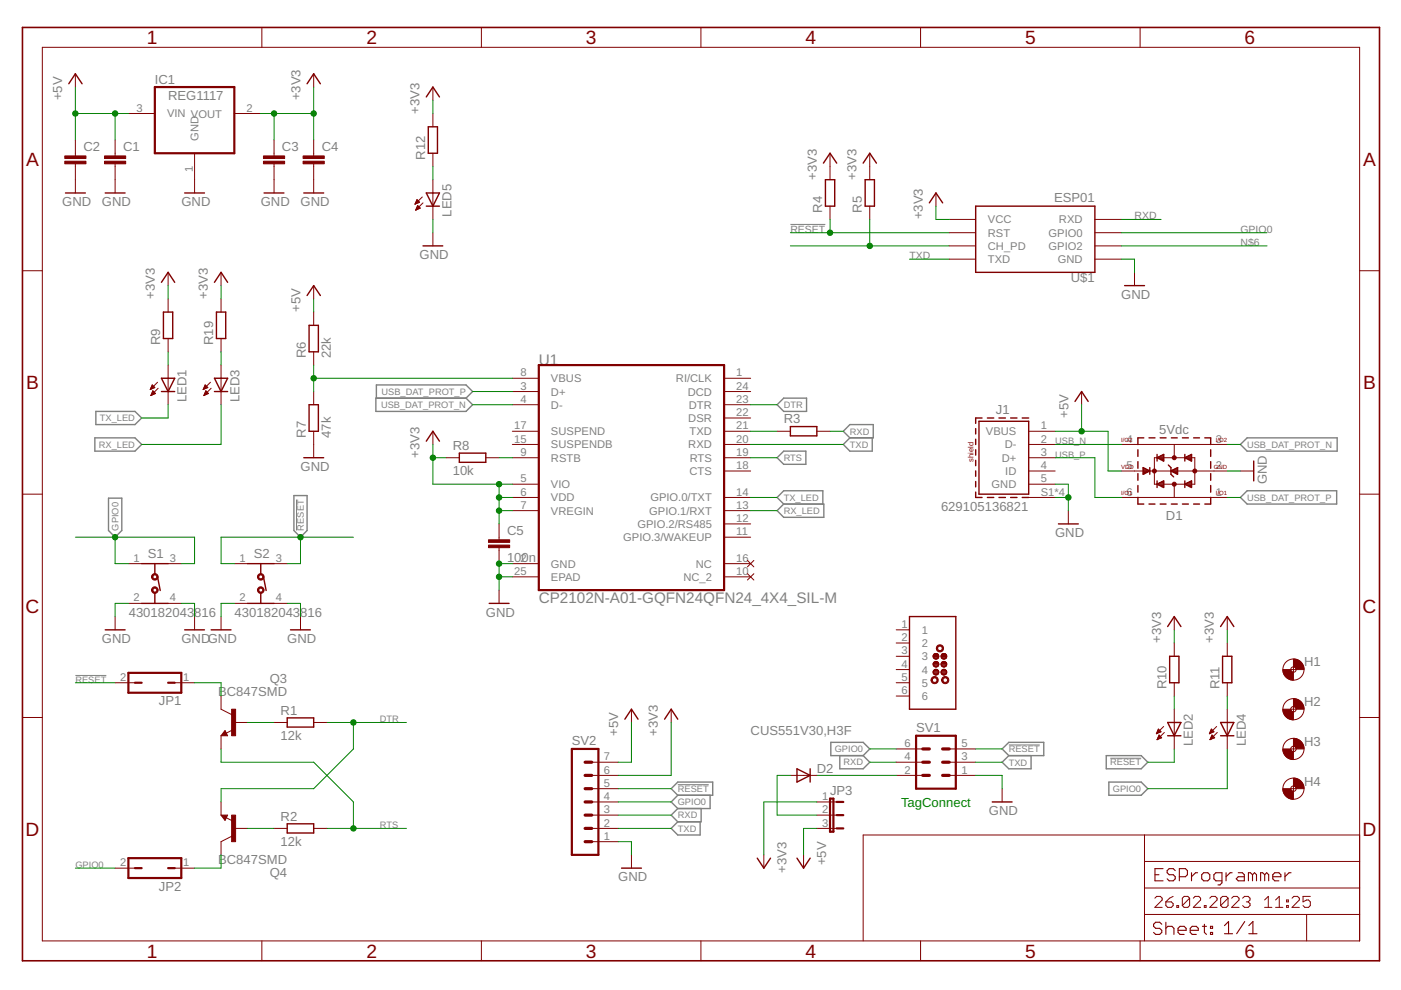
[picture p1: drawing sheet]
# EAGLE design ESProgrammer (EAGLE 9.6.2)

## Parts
C1  C-EUC0603  [C0603]
C2  C-EUC0603  [C0603]
C3  C-EUC0603  [C0603]
C4  C-EUC0603  [C0603]
C5  100n  C-EUC0603  [C0603]
D1  5Vdc  WE-TVS-HS_SOT23-6L_82400102  [WE-TVS_SOT23-6L]
D2  CUS551V30,H3F  DIODE-SOD323-R  [SOD323-R]
H1  MOUNT-HOLE3.2  [3,2]
H2  MOUNT-HOLE3.2  [3,2]
H3  MOUNT-HOLE3.2  [3,2]
H4  MOUNT-HOLE3.2  [3,2]
IC1  REG1117  [SOT223]
J1  629105136821  [629105136821]
J2  TC2030-MCP-NL  [TC2030-MCP-NL]
JP1  JP1Q  [JP1]
JP2  JP1Q  [JP1]
JP3  JP2E  [JP2]
LED1  LEDCHIP-LED0603  [CHIP-LED0603]
LED2  LEDCHIP-LED0603  [CHIP-LED0603]
LED3  LEDCHIP-LED0603  [CHIP-LED0603]
LED4  LEDCHIP-LED0603  [CHIP-LED0603]
LED5  LEDCHIP-LED0603  [CHIP-LED0603]
Q3  BC847SMD  [SOT23]
Q4  BC847SMD  [SOT23]
R1  12k  R-EU_R0603  [R0603]
R2  12k  R-EU_R0603  [R0603]
R3  R-EU_R0603  [R0603]
R4  R-EU_R0603  [R0603]
R5  R-EU_R0603  [R0603]
R6  22k  R-EU_R0603  [R0603]
R7  47k  R-EU_R0603  [R0603]
R8  10k  R-EU_R0603  [R0603]
R9  R-EU_R0603  [R0603]
R10  R-EU_R0603  [R0603]
R11  R-EU_R0603  [R0603]
R12  R-EU_R0603  [R0603]
R19  R-EU_R0603  [R0603]
S1  430182043816  [430182043816]
S2  430182043816  [430182043816]
SV1  ML6  [ML6]
SV2  MA07-1  [MA07-1]
U1  CP2102N-A01-GQFN24QFN24_4X4_SIL-M  [QFN24_4X4_SIL-M]
U$1  ESP01  [ESP01]

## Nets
!RESET: JP1.2 LED2.C R4.1 S2.1 S2.3 SV1.5 SV2.5 U$1.RST
+3V3: C3.1 C4.1 C5.1 IC1.2(VOUT) JP3.1 R4.2 R5.2 R8.1 R9.2 R10.2 R11.2 R12.2 R19.2 SV2.6 U1.5(VIO) U1.6(VDD) U1.7(VREGIN) U$1.VCC
+5V: C1.1 C2.1 D1.5(VDD) IC1.3(VIN) J1.1(VBUS) JP3.3 R6.2 SV2.7
DTR: Q4.2(E) R1.2 U1.23(DTR)
GND: C1.2 C2.2 C3.2 C4.2 C5.2 D1.2(GND) IC1.1(GND) J1.5(GND) J1.S1(SHIELD) J1.S2(SHIELD) J1.S3(SHIELD) J1.S4(SHIELD) LED5.C R7.1 S1.2 S1.4 S2.2 S2.4 SV1.1 SV2.1 U1.2(GND) U1.25(EPAD) U$1.GND
GPIO0: JP2.2 LED4.C S1.1 S1.3 SV1.6 SV2.4 U$1.GPIO0
N$1: Q3.1(B) R1.1
N$2: Q4.1(B) R2.1
N$3: JP1.1 Q3.3(C)
N$4: JP2.1 Q4.3(C)
N$5: R3.1 U1.21(TXD)
N$6: U$1.GPIO2
N$7: R5.1 U$1.CH_PD
N$8: LED1.A R9.1
N$9: LED2.A R10.1
N$10: R6.1 R7.2 U1.8(VBUS)
N$11: R8.2 U1.9(RSTB)
N$12: LED4.A R11.1
N$13: LED5.A R12.1
N$14: D2.A JP3.2
N$15: D2.C SV1.2
N$19: LED3.A R19.1
RTS: Q3.2(E) R2.2 U1.19(RTS)
RX_LED: LED3.C U1.13(GPIO.1/RXT)
RXD: R3.2 SV1.4 SV2.3 U$1.RX(RXD)
TX_LED: LED1.C U1.14(GPIO.0/TXT)
TXD: SV1.3 SV2.2 U1.20(RXD) U$1.TX(TXD)
USB_DAT_PROT_N: D1.3(I/O2) U1.4(D-)
USB_DAT_PROT_P: D1.1(I/O1) U1.3(D+)
USB_N: D1.4(I/O4) J1.2(D-)
USB_P: D1.6(I/O3) J1.3(D+)
Unconnected: J1.4(ID) J2.1 J2.4 J2.5 J2.6 U1.1(RI/CLK) U1.10(NC_2) U1.11(GPIO.3/WAKEUP) U1.12(GPIO.2/RS485) U1.15(SUSPENDB) U1.16(NC) U1.17(SUSPEND) U1.18(CTS) U1.22(DSR) U1.24(DCD)

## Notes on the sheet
- TagConnect

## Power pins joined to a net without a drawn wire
2: J2.2
3: J2.3

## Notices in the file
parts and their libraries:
Eigene-Rietig: COPYRIGHT: Copyright (C) 2021 Ultra Librarian. All rights reserved.
Eagle_WR-USB: Copyright: Würth Elektronik
tag-connect: ©2009 ROFA.cz - modified and updated by Robert Darlington ‹rdarlington@gmail.com›
